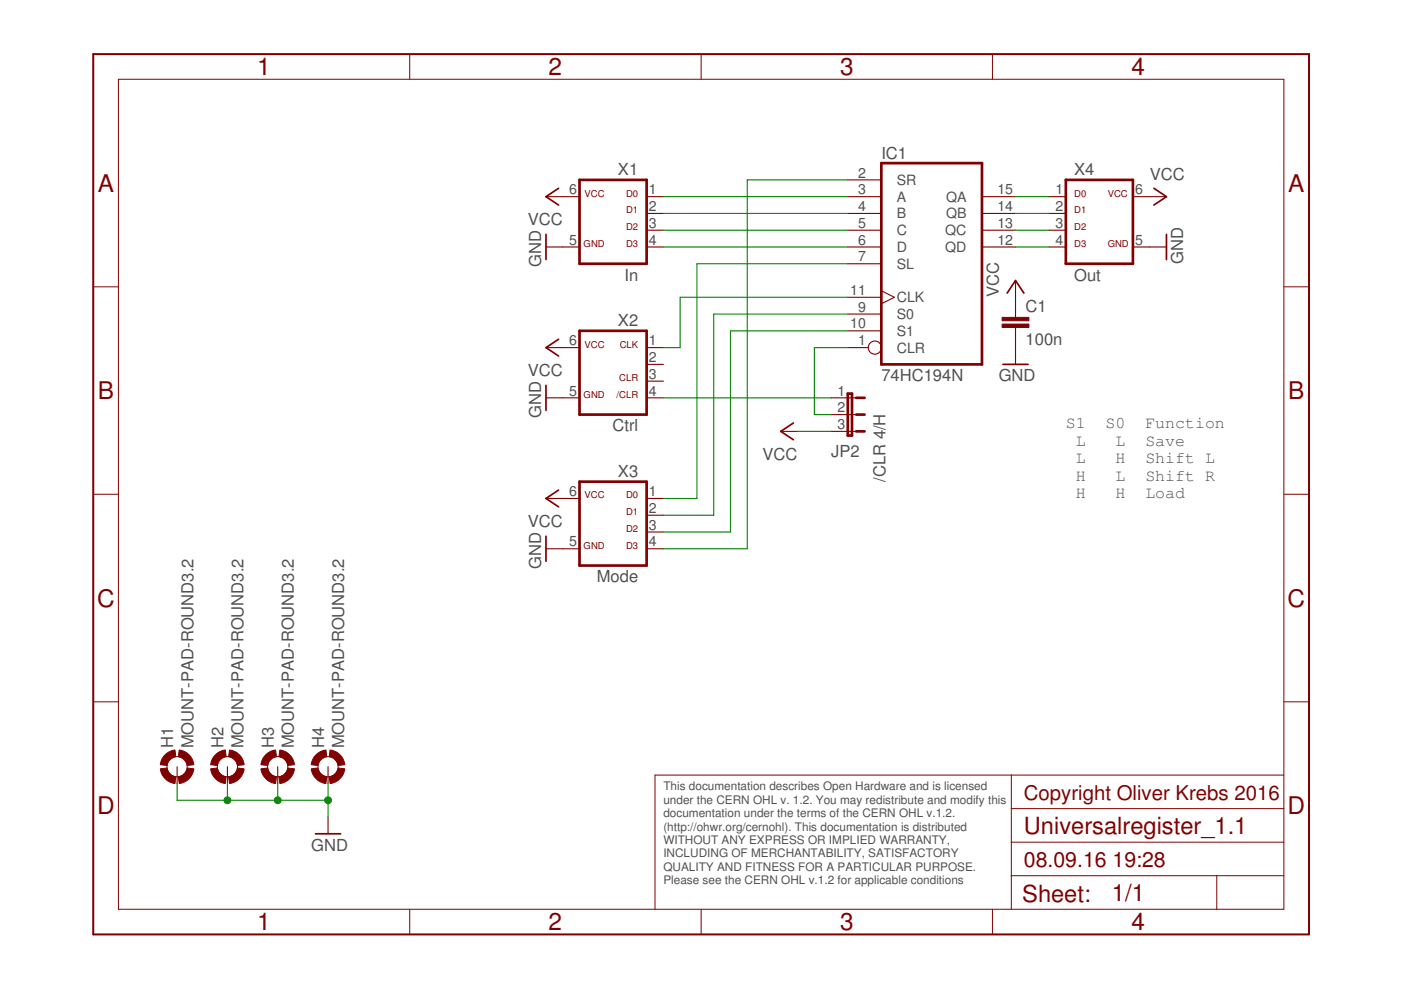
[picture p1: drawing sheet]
<?xml version="1.0" encoding="utf-8"?>
<!DOCTYPE eagle SYSTEM "eagle.dtd">
<eagle version="7.6.0">
<drawing>
<settings>
<setting alwaysvectorfont="no"/>
<setting verticaltext="up"/>
</settings>
<grid distance="0.1" unitdist="inch" unit="inch" style="lines" multiple="1" display="no" altdistance="0.01" altunitdist="inch" altunit="inch"/>
<schematic xreflabel="%F%N/%S.%C%R" xrefpart="/%S.%C%R">
<libraries>
<library name="supply1">
<symbols>
<symbol name="GND">
<wire x1="-1.905" y1="0" x2="1.905" y2="0" width="0.254" layer="94"/>
<text x="-2.54" y="-2.54" size="1.778" layer="96">&gt;VALUE</text>
<pin name="GND" x="0" y="2.54" visible="off" length="short" direction="sup" rot="R270"/>
</symbol>
<symbol name="VCC">
<wire x1="1.27" y1="-1.905" x2="0" y2="0" width="0.254" layer="94"/>
<wire x1="0" y1="0" x2="-1.27" y2="-1.905" width="0.254" layer="94"/>
<text x="-2.54" y="-2.54" size="1.778" layer="96" rot="R90">&gt;VALUE</text>
<pin name="VCC" x="0" y="-2.54" visible="off" length="short" direction="sup" rot="R90"/>
</symbol>
</symbols>
<devicesets>
<deviceset name="GND" prefix="GND">
<gates>
<gate name="1" symbol="GND" x="0" y="0"/>
</gates>
<devices>
<device name="">
<technologies>
<technology name=""/>
</technologies>
</device>
</devices>
</deviceset>
<deviceset name="VCC" prefix="P+">
<gates>
<gate name="VCC" symbol="VCC" x="0" y="0"/>
</gates>
<devices>
<device name="">
<technologies>
<technology name=""/>
</technologies>
</device>
</devices>
</deviceset>
</devicesets>
</library>
<library name="74xx-eu">
<symbols>
<symbol name="74194">
<wire x1="-7.62" y1="-15.24" x2="7.62" y2="-15.24" width="0.4064" layer="94"/>
<wire x1="7.62" y1="-15.24" x2="7.62" y2="15.24" width="0.4064" layer="94"/>
<wire x1="7.62" y1="15.24" x2="-7.62" y2="15.24" width="0.4064" layer="94"/>
<wire x1="-7.62" y1="15.24" x2="-7.62" y2="-15.24" width="0.4064" layer="94"/>
<text x="-7.62" y="15.875" size="1.778" layer="95">&gt;NAME</text>
<text x="-7.62" y="-17.78" size="1.778" layer="96">&gt;VALUE</text>
<pin name="CLR" x="-12.7" y="-12.7" length="middle" direction="in" function="dot"/>
<pin name="SR" x="-12.7" y="12.7" length="middle" direction="in"/>
<pin name="A" x="-12.7" y="10.16" length="middle" direction="in"/>
<pin name="B" x="-12.7" y="7.62" length="middle" direction="in"/>
<pin name="C" x="-12.7" y="5.08" length="middle" direction="in"/>
<pin name="D" x="-12.7" y="2.54" length="middle" direction="in"/>
<pin name="SL" x="-12.7" y="0" length="middle" direction="in"/>
<pin name="S0" x="-12.7" y="-7.62" length="middle" direction="in"/>
<pin name="S1" x="-12.7" y="-10.16" length="middle" direction="in"/>
<pin name="CLK" x="-12.7" y="-5.08" length="middle" direction="in" function="clk"/>
<pin name="QD" x="12.7" y="2.54" length="middle" direction="out" rot="R180"/>
<pin name="QC" x="12.7" y="5.08" length="middle" direction="out" rot="R180"/>
<pin name="QB" x="12.7" y="7.62" length="middle" direction="out" rot="R180"/>
<pin name="QA" x="12.7" y="10.16" length="middle" direction="out" rot="R180"/>
</symbol>
<symbol name="PWRN">
<text x="-0.635" y="-0.635" size="1.778" layer="95">&gt;NAME</text>
<text x="1.905" y="-5.842" size="1.27" layer="95" rot="R90">GND</text>
<text x="1.905" y="2.54" size="1.27" layer="95" rot="R90">VCC</text>
<pin name="GND" x="0" y="-7.62" visible="pad" length="middle" direction="pwr" rot="R90"/>
<pin name="VCC" x="0" y="7.62" visible="pad" length="middle" direction="pwr" rot="R270"/>
</symbol>
</symbols>
<devicesets>
<deviceset name="74*194" prefix="IC">
<gates>
<gate name="A" symbol="74194" x="20.32" y="0"/>
<gate name="P" symbol="PWRN" x="-5.08" y="0" addlevel="request"/>
</gates>
<devices>
<device name="N" package="DIL16">
<connects>
<connect gate="A" pin="A" pad="3"/>
<connect gate="A" pin="B" pad="4"/>
<connect gate="A" pin="C" pad="5"/>
<connect gate="A" pin="CLK" pad="11"/>
<connect gate="A" pin="CLR" pad="1"/>
<connect gate="A" pin="D" pad="6"/>
<connect gate="A" pin="QA" pad="15"/>
<connect gate="A" pin="QB" pad="14"/>
<connect gate="A" pin="QC" pad="13"/>
<connect gate="A" pin="QD" pad="12"/>
<connect gate="A" pin="S0" pad="9"/>
<connect gate="A" pin="S1" pad="10"/>
<connect gate="A" pin="SL" pad="7"/>
<connect gate="A" pin="SR" pad="2"/>
<connect gate="P" pin="GND" pad="8"/>
<connect gate="P" pin="VCC" pad="16"/>
</connects>
<technologies>
<technology name="AC"/>
<technology name="ACT"/>
<technology name="HC"/>
<technology name="HCT"/>
<technology name="LS"/>
<technology name="S"/>
</technologies>
</device>
<device name="D" package="SO16">
<connects>
<connect gate="A" pin="A" pad="3"/>
<connect gate="A" pin="B" pad="4"/>
<connect gate="A" pin="C" pad="5"/>
<connect gate="A" pin="CLK" pad="11"/>
<connect gate="A" pin="CLR" pad="1"/>
<connect gate="A" pin="D" pad="6"/>
<connect gate="A" pin="QA" pad="15"/>
<connect gate="A" pin="QB" pad="14"/>
<connect gate="A" pin="QC" pad="13"/>
<connect gate="A" pin="QD" pad="12"/>
<connect gate="A" pin="S0" pad="9"/>
<connect gate="A" pin="S1" pad="10"/>
<connect gate="A" pin="SL" pad="7"/>
<connect gate="A" pin="SR" pad="2"/>
<connect gate="P" pin="GND" pad="8"/>
<connect gate="P" pin="VCC" pad="16"/>
</connects>
<technologies>
<technology name="AC"/>
<technology name="ACT"/>
<technology name="HC"/>
<technology name="HCT"/>
<technology name="LS"/>
<technology name="S"/>
</technologies>
</device>
<device name="FK" package="LCC20">
<connects>
<connect gate="A" pin="A" pad="4"/>
<connect gate="A" pin="B" pad="5"/>
<connect gate="A" pin="C" pad="7"/>
<connect gate="A" pin="CLK" pad="14"/>
<connect gate="A" pin="CLR" pad="2"/>
<connect gate="A" pin="D" pad="8"/>
<connect gate="A" pin="QA" pad="19"/>
<connect gate="A" pin="QB" pad="18"/>
<connect gate="A" pin="QC" pad="17"/>
<connect gate="A" pin="QD" pad="15"/>
<connect gate="A" pin="S0" pad="12"/>
<connect gate="A" pin="S1" pad="13"/>
<connect gate="A" pin="SL" pad="9"/>
<connect gate="A" pin="SR" pad="3"/>
<connect gate="P" pin="GND" pad="10"/>
<connect gate="P" pin="VCC" pad="20"/>
</connects>
<technologies>
<technology name="AC"/>
<technology name="ACT"/>
<technology name="HC"/>
<technology name="HCT"/>
<technology name="LS"/>
<technology name="S"/>
</technologies>
</device>
</devices>
</deviceset>
</devicesets>
</library>
<library name="frames">
<symbols>
<symbol name="A5L-LOC">
<wire x1="85.09" y1="3.81" x2="85.09" y2="24.13" width="0.1016" layer="94"/>
<wire x1="85.09" y1="24.13" x2="139.065" y2="24.13" width="0.1016" layer="94"/>
<wire x1="139.065" y1="24.13" x2="180.34" y2="24.13" width="0.1016" layer="94"/>
<wire x1="170.18" y1="3.81" x2="170.18" y2="8.89" width="0.1016" layer="94"/>
<wire x1="170.18" y1="8.89" x2="180.34" y2="8.89" width="0.1016" layer="94"/>
<wire x1="170.18" y1="8.89" x2="139.065" y2="8.89" width="0.1016" layer="94"/>
<wire x1="139.065" y1="8.89" x2="139.065" y2="3.81" width="0.1016" layer="94"/>
<wire x1="139.065" y1="8.89" x2="139.065" y2="13.97" width="0.1016" layer="94"/>
<wire x1="139.065" y1="13.97" x2="180.34" y2="13.97" width="0.1016" layer="94"/>
<wire x1="139.065" y1="13.97" x2="139.065" y2="19.05" width="0.1016" layer="94"/>
<wire x1="139.065" y1="19.05" x2="180.34" y2="19.05" width="0.1016" layer="94"/>
<wire x1="139.065" y1="19.05" x2="139.065" y2="24.13" width="0.1016" layer="94"/>
<text x="140.97" y="15.24" size="2.54" layer="94">&gt;DRAWING_NAME</text>
<text x="140.97" y="10.16" size="2.286" layer="94">&gt;LAST_DATE_TIME</text>
<text x="154.305" y="5.08" size="2.54" layer="94">&gt;SHEET</text>
<text x="140.716" y="4.953" size="2.54" layer="94">Sheet:</text>
<frame x1="0" y1="0" x2="184.15" y2="133.35" columns="4" rows="4" layer="94"/>
</symbol>
</symbols>
<devicesets>
<deviceset name="DINA5_L" prefix="FRAME" uservalue="yes">
<gates>
<gate name="G$1" symbol="A5L-LOC" x="0" y="0"/>
</gates>
<devices>
<device name="">
<technologies>
<technology name=""/>
</technologies>
</device>
</devices>
</deviceset>
</devicesets>
</library>
<library name="01-my-con">
<symbols>
<symbol name="06DP">
<wire x1="5.08" y1="-7.62" x2="-5.08" y2="-7.62" width="0.4064" layer="94"/>
<wire x1="-5.08" y1="5.08" x2="-5.08" y2="-7.62" width="0.4064" layer="94"/>
<wire x1="5.08" y1="-7.62" x2="5.08" y2="5.08" width="0.4064" layer="94"/>
<wire x1="-5.08" y1="5.08" x2="5.08" y2="5.08" width="0.4064" layer="94"/>
<text x="-3.81" y="-10.16" size="1.778" layer="96">&gt;VALUE</text>
<text x="-3.81" y="5.842" size="1.778" layer="95">&gt;NAME</text>
<pin name="1" x="-7.62" y="2.54" visible="pad" length="short" direction="pas" swaplevel="1"/>
<pin name="2" x="-7.62" y="0" visible="pad" length="short" direction="pas" swaplevel="1"/>
<pin name="3" x="-7.62" y="-2.54" visible="pad" length="short" direction="pas" swaplevel="1"/>
<pin name="4" x="-7.62" y="-5.08" visible="pad" length="short" direction="pas" swaplevel="1"/>
<pin name="5" x="7.62" y="-5.08" visible="pad" length="short" direction="pas" swaplevel="1" rot="R180"/>
<pin name="6" x="7.62" y="2.54" visible="pad" length="short" direction="pas" swaplevel="1" rot="R180"/>
<text x="1.27" y="2.54" size="1.016" layer="94">VCC</text>
<text x="1.27" y="-5.08" size="1.016" layer="94">GND</text>
<text x="-3.81" y="2.54" size="1.016" layer="94">D0</text>
<text x="-3.81" y="-2.54" size="1.016" layer="94">D2</text>
<text x="-3.81" y="-5.08" size="1.016" layer="94">D3</text>
<text x="-3.81" y="0" size="1.016" layer="94">D1</text>
</symbol>
<symbol name="06CP">
<wire x1="5.08" y1="-7.62" x2="-5.08" y2="-7.62" width="0.4064" layer="94"/>
<wire x1="-5.08" y1="5.08" x2="-5.08" y2="-7.62" width="0.4064" layer="94"/>
<wire x1="5.08" y1="-7.62" x2="5.08" y2="5.08" width="0.4064" layer="94"/>
<wire x1="-5.08" y1="5.08" x2="5.08" y2="5.08" width="0.4064" layer="94"/>
<text x="-3.81" y="-10.16" size="1.778" layer="96">&gt;VALUE</text>
<text x="-3.81" y="5.842" size="1.778" layer="95">&gt;NAME</text>
<pin name="1" x="-7.62" y="2.54" visible="pad" length="short" direction="pas" swaplevel="1"/>
<pin name="2" x="-7.62" y="0" visible="pad" length="short" direction="pas" swaplevel="1"/>
<pin name="3" x="-7.62" y="-2.54" visible="pad" length="short" direction="pas" swaplevel="1"/>
<pin name="4" x="-7.62" y="-5.08" visible="pad" length="short" direction="pas" swaplevel="1"/>
<pin name="5" x="7.62" y="-5.08" visible="pad" length="short" direction="pas" swaplevel="1" rot="R180"/>
<pin name="6" x="7.62" y="2.54" visible="pad" length="short" direction="pas" swaplevel="1" rot="R180"/>
<text x="1.27" y="2.54" size="1.016" layer="94">VCC</text>
<text x="1.27" y="-5.08" size="1.016" layer="94">GND</text>
<text x="-3.81" y="2.54" size="1.016" layer="94">CLK</text>
<text x="-3.81" y="0" size="1.016" layer="94"></text>
<text x="-3.81" y="-2.54" size="1.016" layer="94">CLR</text>
<text x="-3.81" y="-5.08" size="1.016" layer="94">/CLR</text>
</symbol>
</symbols>
<devicesets>
<deviceset name="ML6D" prefix="SV" uservalue="yes">
<gates>
<gate name="G$1" symbol="06DP" x="0" y="0"/>
</gates>
<devices>
<device name="" package="ML-6">
<connects>
<connect gate="G$1" pin="1" pad="1"/>
<connect gate="G$1" pin="2" pad="2"/>
<connect gate="G$1" pin="3" pad="3"/>
<connect gate="G$1" pin="4" pad="4"/>
<connect gate="G$1" pin="5" pad="5"/>
<connect gate="G$1" pin="6" pad="6"/>
</connects>
<technologies>
<technology name=""/>
</technologies>
</device>
</devices>
</deviceset>
<deviceset name="ML6C" prefix="SV" uservalue="yes">
<gates>
<gate name="G$1" symbol="06CP" x="0" y="0"/>
</gates>
<devices>
<device name="" package="ML-6">
<connects>
<connect gate="G$1" pin="1" pad="1"/>
<connect gate="G$1" pin="2" pad="2"/>
<connect gate="G$1" pin="3" pad="3"/>
<connect gate="G$1" pin="4" pad="4"/>
<connect gate="G$1" pin="5" pad="5"/>
<connect gate="G$1" pin="6" pad="6"/>
</connects>
<technologies>
<technology name=""/>
</technologies>
</device>
</devices>
</deviceset>
</devicesets>
</library>
<library name="holes">
<symbols>
<symbol name="MOUNT-PAD">
<wire x1="0.254" y1="2.032" x2="2.032" y2="0.254" width="1.016" layer="94" curve="-75.749967" cap="flat"/>
<wire x1="-2.032" y1="0.254" x2="-0.254" y2="2.032" width="1.016" layer="94" curve="-75.749967" cap="flat"/>
<wire x1="-2.032" y1="-0.254" x2="-0.254" y2="-2.032" width="1.016" layer="94" curve="75.749967" cap="flat"/>
<wire x1="0.254" y1="-2.032" x2="2.032" y2="-0.254" width="1.016" layer="94" curve="75.749967" cap="flat"/>
<circle x="0" y="0" radius="1.524" width="0.0508" layer="94"/>
<text x="2.794" y="0.5842" size="1.778" layer="95">&gt;NAME</text>
<text x="2.794" y="-2.4638" size="1.778" layer="96">&gt;VALUE</text>
<pin name="MOUNT" x="-2.54" y="0" visible="off" length="short" direction="pas"/>
</symbol>
</symbols>
<devicesets>
<deviceset name="MOUNT-PAD-ROUND" prefix="H">
<gates>
<gate name="G$1" symbol="MOUNT-PAD" x="0" y="0"/>
</gates>
<devices>
<device name="2.8" package="2,8-PAD">
<connects>
<connect gate="G$1" pin="MOUNT" pad="B2,8"/>
</connects>
<technologies>
<technology name=""/>
</technologies>
</device>
<device name="3.0" package="3,0-PAD">
<connects>
<connect gate="G$1" pin="MOUNT" pad="B3,0"/>
</connects>
<technologies>
<technology name=""/>
</technologies>
</device>
<device name="3.2" package="3,2-PAD">
<connects>
<connect gate="G$1" pin="MOUNT" pad="B3,2"/>
</connects>
<technologies>
<technology name=""/>
</technologies>
</device>
<device name="3.3" package="3,3-PAD">
<connects>
<connect gate="G$1" pin="MOUNT" pad="B3,3"/>
</connects>
<technologies>
<technology name=""/>
</technologies>
</device>
<device name="3.6" package="3,6-PAD">
<connects>
<connect gate="G$1" pin="MOUNT" pad="B3,6"/>
</connects>
<technologies>
<technology name=""/>
</technologies>
</device>
<device name="4.1" package="4,1-PAD">
<connects>
<connect gate="G$1" pin="MOUNT" pad="B4,1"/>
</connects>
<technologies>
<technology name=""/>
</technologies>
</device>
<device name="4.3" package="4,3-PAD">
<connects>
<connect gate="G$1" pin="MOUNT" pad="B4,3"/>
</connects>
<technologies>
<technology name=""/>
</technologies>
</device>
<device name="4.5" package="4,5-PAD">
<connects>
<connect gate="G$1" pin="MOUNT" pad="B4,5"/>
</connects>
<technologies>
<technology name=""/>
</technologies>
</device>
<device name="5.0" package="5,0-PAD">
<connects>
<connect gate="G$1" pin="MOUNT" pad="B5"/>
</connects>
<technologies>
<technology name=""/>
</technologies>
</device>
<device name="5.5" package="5,5-PAD">
<connects>
<connect gate="G$1" pin="MOUNT" pad="B5,5"/>
</connects>
<technologies>
<technology name=""/>
</technologies>
</device>
</devices>
</deviceset>
</devicesets>
</library>
<library name="jumper">
<symbols>
<symbol name="JP3E">
<wire x1="2.54" y1="0" x2="2.54" y2="1.27" width="0.1524" layer="94"/>
<wire x1="0" y1="0" x2="0" y2="1.27" width="0.1524" layer="94"/>
<wire x1="-2.54" y1="0" x2="-2.54" y2="1.27" width="0.1524" layer="94"/>
<wire x1="2.54" y1="2.54" x2="2.54" y2="1.27" width="0.4064" layer="94"/>
<wire x1="0" y1="2.54" x2="0" y2="1.27" width="0.4064" layer="94"/>
<wire x1="-2.54" y1="2.54" x2="-2.54" y2="1.27" width="0.4064" layer="94"/>
<wire x1="-3.175" y1="0" x2="3.175" y2="0" width="0.4064" layer="94"/>
<wire x1="3.175" y1="0" x2="3.175" y2="0.635" width="0.4064" layer="94"/>
<wire x1="3.175" y1="0.635" x2="-3.175" y2="0.635" width="0.4064" layer="94"/>
<wire x1="-3.175" y1="0.635" x2="-3.175" y2="0" width="0.4064" layer="94"/>
<text x="-3.81" y="0" size="1.778" layer="95" rot="R90">&gt;NAME</text>
<text x="5.715" y="0" size="1.778" layer="96" rot="R90">&gt;VALUE</text>
<pin name="1" x="-2.54" y="-2.54" visible="pad" length="short" direction="pas" rot="R90"/>
<pin name="2" x="0" y="-2.54" visible="pad" length="short" direction="pas" rot="R90"/>
<pin name="3" x="2.54" y="-2.54" visible="pad" length="short" direction="pas" rot="R90"/>
</symbol>
</symbols>
<devicesets>
<deviceset name="JP2E" prefix="JP" uservalue="yes">
<gates>
<gate name="1" symbol="JP3E" x="0" y="0"/>
</gates>
<devices>
<device name="" package="JP2">
<connects>
<connect gate="1" pin="1" pad="1"/>
<connect gate="1" pin="2" pad="2"/>
<connect gate="1" pin="3" pad="3"/>
</connects>
<technologies>
<technology name=""/>
</technologies>
</device>
</devices>
</deviceset>
</devicesets>
</library>
<library name="01-my_rcl">
<symbols>
<symbol name="C-EU">
<wire x1="0" y1="0" x2="0" y2="-0.508" width="0.1524" layer="94"/>
<wire x1="0" y1="-2.54" x2="0" y2="-2.032" width="0.1524" layer="94"/>
<text x="1.524" y="0.381" size="1.778" layer="95">&gt;NAME</text>
<text x="1.524" y="-4.699" size="1.778" layer="96">&gt;VALUE</text>
<rectangle x1="-2.032" y1="-2.032" x2="2.032" y2="-1.524" layer="94"/>
<rectangle x1="-2.032" y1="-1.016" x2="2.032" y2="-0.508" layer="94"/>
<pin name="1" x="0" y="2.54" visible="off" length="short" direction="pas" swaplevel="1" rot="R270"/>
<pin name="2" x="0" y="-5.08" visible="off" length="short" direction="pas" swaplevel="1" rot="R90"/>
</symbol>
</symbols>
<devicesets>
<deviceset name="C-EU" prefix="C" uservalue="yes">
<gates>
<gate name="G$1" symbol="C-EU" x="0" y="0"/>
</gates>
<devices>
<device name="C0402" package="C0402">
<connects>
<connect gate="G$1" pin="1" pad="1"/>
<connect gate="G$1" pin="2" pad="2"/>
</connects>
<technologies>
<technology name=""/>
</technologies>
</device>
<device name="C0504" package="C0504">
<connects>
<connect gate="G$1" pin="1" pad="1"/>
<connect gate="G$1" pin="2" pad="2"/>
</connects>
<technologies>
<technology name=""/>
</technologies>
</device>
<device name="C0603" package="C0603">
<connects>
<connect gate="G$1" pin="1" pad="1"/>
<connect gate="G$1" pin="2" pad="2"/>
</connects>
<technologies>
<technology name=""/>
</technologies>
</device>
<device name="C0805" package="C0805">
<connects>
<connect gate="G$1" pin="1" pad="1"/>
<connect gate="G$1" pin="2" pad="2"/>
</connects>
<technologies>
<technology name=""/>
</technologies>
</device>
<device name="C1005" package="C1005">
<connects>
<connect gate="G$1" pin="1" pad="1"/>
<connect gate="G$1" pin="2" pad="2"/>
</connects>
<technologies>
<technology name=""/>
</technologies>
</device>
<device name="C1206" package="C1206">
<connects>
<connect gate="G$1" pin="1" pad="1"/>
<connect gate="G$1" pin="2" pad="2"/>
</connects>
<technologies>
<technology name=""/>
</technologies>
</device>
<device name="C1210" package="C1210">
<connects>
<connect gate="G$1" pin="1" pad="1"/>
<connect gate="G$1" pin="2" pad="2"/>
</connects>
<technologies>
<technology name=""/>
</technologies>
</device>
<device name="C1310" package="C1310">
<connects>
<connect gate="G$1" pin="1" pad="1"/>
<connect gate="G$1" pin="2" pad="2"/>
</connects>
<technologies>
<technology name=""/>
</technologies>
</device>
<device name="C1608" package="C1608">
<connects>
<connect gate="G$1" pin="1" pad="1"/>
<connect gate="G$1" pin="2" pad="2"/>
</connects>
<technologies>
<technology name=""/>
</technologies>
</device>
<device name="C1812" package="C1812">
<connects>
<connect gate="G$1" pin="1" pad="1"/>
<connect gate="G$1" pin="2" pad="2"/>
</connects>
<technologies>
<technology name=""/>
</technologies>
</device>
<device name="C1825" package="C1825">
<connects>
<connect gate="G$1" pin="1" pad="1"/>
<connect gate="G$1" pin="2" pad="2"/>
</connects>
<technologies>
<technology name=""/>
</technologies>
</device>
<device name="C2012" package="C2012">
<connects>
<connect gate="G$1" pin="1" pad="1"/>
<connect gate="G$1" pin="2" pad="2"/>
</connects>
<technologies>
<technology name=""/>
</technologies>
</device>
<device name="C3216" package="C3216">
<connects>
<connect gate="G$1" pin="1" pad="1"/>
<connect gate="G$1" pin="2" pad="2"/>
</connects>
<technologies>
<technology name=""/>
</technologies>
</device>
<device name="C3225" package="C3225">
<connects>
<connect gate="G$1" pin="1" pad="1"/>
<connect gate="G$1" pin="2" pad="2"/>
</connects>
<technologies>
<technology name=""/>
</technologies>
</device>
<device name="C4532" package="C4532">
<connects>
<connect gate="G$1" pin="1" pad="1"/>
<connect gate="G$1" pin="2" pad="2"/>
</connects>
<technologies>
<technology name=""/>
</technologies>
</device>
<device name="C4564" package="C4564">
<connects>
<connect gate="G$1" pin="1" pad="1"/>
<connect gate="G$1" pin="2" pad="2"/>
</connects>
<technologies>
<technology name=""/>
</technologies>
</device>
<device name="025-024X044" package="C025-024X044">
<connects>
<connect gate="G$1" pin="1" pad="1"/>
<connect gate="G$1" pin="2" pad="2"/>
</connects>
<technologies>
<technology name=""/>
</technologies>
</device>
<device name="025-025X050" package="C025-025X050">
<connects>
<connect gate="G$1" pin="1" pad="1"/>
<connect gate="G$1" pin="2" pad="2"/>
</connects>
<technologies>
<technology name=""/>
</technologies>
</device>
<device name="025-030X050" package="C025-030X050">
<connects>
<connect gate="G$1" pin="1" pad="1"/>
<connect gate="G$1" pin="2" pad="2"/>
</connects>
<technologies>
<technology name=""/>
</technologies>
</device>
<device name="025-040X050" package="C025-040X050">
<connects>
<connect gate="G$1" pin="1" pad="1"/>
<connect gate="G$1" pin="2" pad="2"/>
</connects>
<technologies>
<technology name=""/>
</technologies>
</device>
<device name="025-050X050" package="C025-050X050">
<connects>
<connect gate="G$1" pin="1" pad="1"/>
<connect gate="G$1" pin="2" pad="2"/>
</connects>
<technologies>
<technology name=""/>
</technologies>
</device>
<device name="025-060X050" package="C025-060X050">
<connects>
<connect gate="G$1" pin="1" pad="1"/>
<connect gate="G$1" pin="2" pad="2"/>
</connects>
<technologies>
<technology name=""/>
</technologies>
</device>
<device name="C025_050-024X070" package="C025_050-024X070">
<connects>
<connect gate="G$1" pin="1" pad="1"/>
<connect gate="G$1" pin="2" pad="2"/>
</connects>
<technologies>
<technology name=""/>
</technologies>
</device>
<device name="025_050-025X075" package="C025_050-025X075">
<connects>
<connect gate="G$1" pin="1" pad="1"/>
<connect gate="G$1" pin="2" pad="2"/>
</connects>
<technologies>
<technology name=""/>
</technologies>
</device>
<device name="025_050-035X075" package="C025_050-035X075">
<connects>
<connect gate="G$1" pin="1" pad="1"/>
<connect gate="G$1" pin="2" pad="2"/>
</connects>
<technologies>
<technology name=""/>
</technologies>
</device>
<device name="025_050-045X075" package="C025_050-045X075">
<connects>
<connect gate="G$1" pin="1" pad="1"/>
<connect gate="G$1" pin="2" pad="2"/>
</connects>
<technologies>
<technology name=""/>
</technologies>
</device>
<device name="025_050-055X075" package="C025_050-055X075">
<connects>
<connect gate="G$1" pin="1" pad="1"/>
<connect gate="G$1" pin="2" pad="2"/>
</connects>
<technologies>
<technology name=""/>
</technologies>
</device>
<device name="050-024X044" package="C050-024X044">
<connects>
<connect gate="G$1" pin="1" pad="1"/>
<connect gate="G$1" pin="2" pad="2"/>
</connects>
<technologies>
<technology name=""/>
</technologies>
</device>
<device name="050-025X075" package="C050-025X075">
<connects>
<connect gate="G$1" pin="1" pad="1"/>
<connect gate="G$1" pin="2" pad="2"/>
</connects>
<technologies>
<technology name=""/>
</technologies>
</device>
<device name="050-045X075" package="C050-045X075">
<connects>
<connect gate="G$1" pin="1" pad="1"/>
<connect gate="G$1" pin="2" pad="2"/>
</connects>
<technologies>
<technology name=""/>
</technologies>
</device>
<device name="050-030X075" package="C050-030X075">
<connects>
<connect gate="G$1" pin="1" pad="1"/>
<connect gate="G$1" pin="2" pad="2"/>
</connects>
<technologies>
<technology name=""/>
</technologies>
</device>
<device name="050-050X075" package="C050-050X075">
<connects>
<connect gate="G$1" pin="1" pad="1"/>
<connect gate="G$1" pin="2" pad="2"/>
</connects>
<technologies>
<technology name=""/>
</technologies>
</device>
<device name="050-055X075" package="C050-055X075">
<connects>
<connect gate="G$1" pin="1" pad="1"/>
<connect gate="G$1" pin="2" pad="2"/>
</connects>
<technologies>
<technology name=""/>
</technologies>
</device>
<device name="050-075X075" package="C050-075X075">
<connects>
<connect gate="G$1" pin="1" pad="1"/>
<connect gate="G$1" pin="2" pad="2"/>
</connects>
<technologies>
<technology name=""/>
</technologies>
</device>
<device name="050H075X075" package="C050H075X075">
<connects>
<connect gate="G$1" pin="1" pad="1"/>
<connect gate="G$1" pin="2" pad="2"/>
</connects>
<technologies>
<technology name=""/>
</technologies>
</device>
<device name="075-032X103" package="C075-032X103">
<connects>
<connect gate="G$1" pin="1" pad="1"/>
<connect gate="G$1" pin="2" pad="2"/>
</connects>
<technologies>
<technology name=""/>
</technologies>
</device>
<device name="075-042X103" package="C075-042X103">
<connects>
<connect gate="G$1" pin="1" pad="1"/>
<connect gate="G$1" pin="2" pad="2"/>
</connects>
<technologies>
<technology name=""/>
</technologies>
</device>
<device name="075-052X106" package="C075-052X106">
<connects>
<connect gate="G$1" pin="1" pad="1"/>
<connect gate="G$1" pin="2" pad="2"/>
</connects>
<technologies>
<technology name=""/>
</technologies>
</device>
<device name="102-043X133" package="C102-043X133">
<connects>
<connect gate="G$1" pin="1" pad="1"/>
<connect gate="G$1" pin="2" pad="2"/>
</connects>
<technologies>
<technology name=""/>
</technologies>
</device>
<device name="102-054X133" package="C102-054X133">
<connects>
<connect gate="G$1" pin="1" pad="1"/>
<connect gate="G$1" pin="2" pad="2"/>
</connects>
<technologies>
<technology name=""/>
</technologies>
</device>
<device name="102-064X133" package="C102-064X133">
<connects>
<connect gate="G$1" pin="1" pad="1"/>
<connect gate="G$1" pin="2" pad="2"/>
</connects>
<technologies>
<technology name=""/>
</technologies>
</device>
<device name="102_152-062X184" package="C102_152-062X184">
<connects>
<connect gate="G$1" pin="1" pad="1"/>
<connect gate="G$1" pin="2" pad="2"/>
</connects>
<technologies>
<technology name=""/>
</technologies>
</device>
<device name="150-054X183" package="C150-054X183">
<connects>
<connect gate="G$1" pin="1" pad="1"/>
<connect gate="G$1" pin="2" pad="2"/>
</connects>
<technologies>
<technology name=""/>
</technologies>
</device>
<device name="150-064X183" package="C150-064X183">
<connects>
<connect gate="G$1" pin="1" pad="1"/>
<connect gate="G$1" pin="2" pad="2"/>
</connects>
<technologies>
<technology name=""/>
</technologies>
</device>
<device name="150-072X183" package="C150-072X183">
<connects>
<connect gate="G$1" pin="1" pad="1"/>
<connect gate="G$1" pin="2" pad="2"/>
</connects>
<technologies>
<technology name=""/>
</technologies>
</device>
<device name="150-084X183" package="C150-084X183">
<connects>
<connect gate="G$1" pin="1" pad="1"/>
<connect gate="G$1" pin="2" pad="2"/>
</connects>
<technologies>
<technology name=""/>
</technologies>
</device>
<device name="150-091X182" package="C150-091X182">
<connects>
<connect gate="G$1" pin="1" pad="1"/>
<connect gate="G$1" pin="2" pad="2"/>
</connects>
<technologies>
<technology name=""/>
</technologies>
</device>
<device name="225-062X268" package="C225-062X268">
<connects>
<connect gate="G$1" pin="1" pad="1"/>
<connect gate="G$1" pin="2" pad="2"/>
</connects>
<technologies>
<technology name=""/>
</technologies>
</device>
<device name="225-074X268" package="C225-074X268">
<connects>
<connect gate="G$1" pin="1" pad="1"/>
<connect gate="G$1" pin="2" pad="2"/>
</connects>
<technologies>
<technology name=""/>
</technologies>
</device>
<device name="225-087X268" package="C225-087X268">
<connects>
<connect gate="G$1" pin="1" pad="1"/>
<connect gate="G$1" pin="2" pad="2"/>
</connects>
<technologies>
<technology name=""/>
</technologies>
</device>
<device name="225-108X268" package="C225-108X268">
<connects>
<connect gate="G$1" pin="1" pad="1"/>
<connect gate="G$1" pin="2" pad="2"/>
</connects>
<technologies>
<technology name=""/>
</technologies>
</device>
<device name="225-113X268" package="C225-113X268">
<connects>
<connect gate="G$1" pin="1" pad="1"/>
<connect gate="G$1" pin="2" pad="2"/>
</connects>
<technologies>
<technology name=""/>
</technologies>
</device>
<device name="275-093X316" package="C275-093X316">
<connects>
<connect gate="G$1" pin="1" pad="1"/>
<connect gate="G$1" pin="2" pad="2"/>
</connects>
<technologies>
<technology name=""/>
</technologies>
</device>
<device name="275-113X316" package="C275-113X316">
<connects>
<connect gate="G$1" pin="1" pad="1"/>
<connect gate="G$1" pin="2" pad="2"/>
</connects>
<technologies>
<technology name=""/>
</technologies>
</device>
<device name="275-134X316" package="C275-134X316">
<connects>
<connect gate="G$1" pin="1" pad="1"/>
<connect gate="G$1" pin="2" pad="2"/>
</connects>
<technologies>
<technology name=""/>
</technologies>
</device>
<device name="275-205X316" package="C275-205X316">
<connects>
<connect gate="G$1" pin="1" pad="1"/>
<connect gate="G$1" pin="2" pad="2"/>
</connects>
<technologies>
<technology name=""/>
</technologies>
</device>
<device name="325-137X374" package="C325-137X374">
<connects>
<connect gate="G$1" pin="1" pad="1"/>
<connect gate="G$1" pin="2" pad="2"/>
</connects>
<technologies>
<technology name=""/>
</technologies>
</device>
<device name="325-162X374" package="C325-162X374">
<connects>
<connect gate="G$1" pin="1" pad="1"/>
<connect gate="G$1" pin="2" pad="2"/>
</connects>
<technologies>
<technology name=""/>
</technologies>
</device>
<device name="325-182X374" package="C325-182X374">
<connects>
<connect gate="G$1" pin="1" pad="1"/>
<connect gate="G$1" pin="2" pad="2"/>
</connects>
<technologies>
<technology name=""/>
</technologies>
</device>
<device name="375-192X418" package="C375-192X418">
<connects>
<connect gate="G$1" pin="1" pad="1"/>
<connect gate="G$1" pin="2" pad="2"/>
</connects>
<technologies>
<technology name=""/>
</technologies>
</device>
<device name="375-203X418" package="C375-203X418">
<connects>
<connect gate="G$1" pin="1" pad="1"/>
<connect gate="G$1" pin="2" pad="2"/>
</connects>
<technologies>
<technology name=""/>
</technologies>
</device>
<device name="050-035X075" package="C050-035X075">
<connects>
<connect gate="G$1" pin="1" pad="1"/>
<connect gate="G$1" pin="2" pad="2"/>
</connects>
<technologies>
<technology name=""/>
</technologies>
</device>
<device name="375-155X418" package="C375-155X418">
<connects>
<connect gate="G$1" pin="1" pad="1"/>
<connect gate="G$1" pin="2" pad="2"/>
</connects>
<technologies>
<technology name=""/>
</technologies>
</device>
<device name="075-063X106" package="C075-063X106">
<connects>
<connect gate="G$1" pin="1" pad="1"/>
<connect gate="G$1" pin="2" pad="2"/>
</connects>
<technologies>
<technology name=""/>
</technologies>
</device>
<device name="275-154X316" package="C275-154X316">
<connects>
<connect gate="G$1" pin="1" pad="1"/>
<connect gate="G$1" pin="2" pad="2"/>
</connects>
<technologies>
<technology name=""/>
</technologies>
</device>
<device name="275-173X316" package="C275-173X316">
<connects>
<connect gate="G$1" pin="1" pad="1"/>
<connect gate="G$1" pin="2" pad="2"/>
</connects>
<technologies>
<technology name=""/>
</technologies>
</device>
<device name="C0402K" package="C0402K">
<connects>
<connect gate="G$1" pin="1" pad="1"/>
<connect gate="G$1" pin="2" pad="2"/>
</connects>
<technologies>
<technology name=""/>
</technologies>
</device>
<device name="C0603K" package="C0603K">
<connects>
<connect gate="G$1" pin="1" pad="1"/>
<connect gate="G$1" pin="2" pad="2"/>
</connects>
<technologies>
<technology name=""/>
</technologies>
</device>
<device name="C0805K" package="C0805K">
<connects>
<connect gate="G$1" pin="1" pad="1"/>
<connect gate="G$1" pin="2" pad="2"/>
</connects>
<technologies>
<technology name=""/>
</technologies>
</device>
<device name="C1206K" package="C1206K">
<connects>
<connect gate="G$1" pin="1" pad="1"/>
<connect gate="G$1" pin="2" pad="2"/>
</connects>
<technologies>
<technology name=""/>
</technologies>
</device>
<device name="C1210K" package="C1210K">
<connects>
<connect gate="G$1" pin="1" pad="1"/>
<connect gate="G$1" pin="2" pad="2"/>
</connects>
<technologies>
<technology name=""/>
</technologies>
</device>
<device name="C1812K" package="C1812K">
<connects>
<connect gate="G$1" pin="1" pad="1"/>
<connect gate="G$1" pin="2" pad="2"/>
</connects>
<technologies>
<technology name=""/>
</technologies>
</device>
<device name="C1825K" package="C1825K">
<connects>
<connect gate="G$1" pin="1" pad="1"/>
<connect gate="G$1" pin="2" pad="2"/>
</connects>
<technologies>
<technology name=""/>
</technologies>
</device>
<device name="C2220K" package="C2220K">
<connects>
<connect gate="G$1" pin="1" pad="1"/>
<connect gate="G$1" pin="2" pad="2"/>
</connects>
<technologies>
<technology name=""/>
</technologies>
</device>
<device name="C2225K" package="C2225K">
<connects>
<connect gate="G$1" pin="1" pad="1"/>
<connect gate="G$1" pin="2" pad="2"/>
</connects>
<technologies>
<technology name=""/>
</technologies>
</device>
<device name="HPC0201" package="HPC0201">
<connects>
<connect gate="G$1" pin="1" pad="1"/>
<connect gate="G$1" pin="2" pad="2"/>
</connects>
<technologies>
<technology name=""/>
</technologies>
</device>
<device name="C0201" package="C0201">
<connects>
<connect gate="G$1" pin="1" pad="1"/>
<connect gate="G$1" pin="2" pad="2"/>
</connects>
<technologies>
<technology name=""/>
</technologies>
</device>
<device name="C1808" package="C1808">
<connects>
<connect gate="G$1" pin="1" pad="1"/>
<connect gate="G$1" pin="2" pad="2"/>
</connects>
<technologies>
<technology name=""/>
</technologies>
</device>
<device name="C3640" package="C3640">
<connects>
<connect gate="G$1" pin="1" pad="1"/>
<connect gate="G$1" pin="2" pad="2"/>
</connects>
<technologies>
<technology name=""/>
</technologies>
</device>
</devices>
</deviceset>
</devicesets>
</library>
</libraries>
<attributes>
</attributes>
<variantdefs>
</variantdefs>
<classes>
<class number="0" name="default" width="0" drill="0">
</class>
</classes>
<parts>
<part name="X1" library="01-my-con" deviceset="ML6D" device="" value="In"/>
<part name="X4" library="01-my-con" deviceset="ML6D" device="" value="Out"/>
<part name="GND1" library="supply1" deviceset="GND" device=""/>
<part name="GND2" library="supply1" deviceset="GND" device=""/>
<part name="P+1" library="supply1" deviceset="VCC" device=""/>
<part name="P+2" library="supply1" deviceset="VCC" device=""/>
<part name="IC1" library="74xx-eu" deviceset="74*194" device="N" technology="HC"/>
<part name="X2" library="01-my-con" deviceset="ML6C" device="" value="Ctrl"/>
<part name="P+4" library="supply1" deviceset="VCC" device=""/>
<part name="GND4" library="supply1" deviceset="GND" device=""/>
<part name="X3" library="01-my-con" deviceset="ML6D" device="" value="Mode"/>
<part name="GND6" library="supply1" deviceset="GND" device=""/>
<part name="P+5" library="supply1" deviceset="VCC" device=""/>
<part name="FRAME1" library="frames" deviceset="DINA5_L" device=""/>
<part name="H1" library="holes" deviceset="MOUNT-PAD-ROUND" device="3.2"/>
<part name="H2" library="holes" deviceset="MOUNT-PAD-ROUND" device="3.2"/>
<part name="H3" library="holes" deviceset="MOUNT-PAD-ROUND" device="3.2"/>
<part name="H4" library="holes" deviceset="MOUNT-PAD-ROUND" device="3.2"/>
<part name="GND3" library="supply1" deviceset="GND" device=""/>
<part name="C1" library="01-my_rcl" deviceset="C-EU" device="050-025X075" value="100n"/>
<part name="P+6" library="supply1" deviceset="VCC" device=""/>
<part name="GND7" library="supply1" deviceset="GND" device=""/>
<part name="P+7" library="supply1" deviceset="VCC" device=""/>
<part name="JP2" library="jumper" deviceset="JP2E" device="" value="/CLR 4/H"/>
</parts>
<sheets>
<sheet>
<plain>
<text x="147.32" y="66.04" size="1.778" layer="97" font="fixed">S1  S0  Function
 L   L  Save
 L   H  Shift L
 H   L  Shift R
 H   H  Load</text>
<text x="86.36" y="7.62" size="1.27" layer="97" distance="60">This documentation describes Open Hardware and is licensed 
under the CERN OHL v. 1.2. You may redistribute and modify this 
documentation under the terms of the CERN OHL v.1.2. 
(http://ohwr.org/cernohl). This documentation is distributed
WITHOUT ANY EXPRESS OR IMPLIED WARRANTY, 
INCLUDING OF MERCHANTABILITY, SATISFACTORY 
QUALITY AND FITNESS FOR A PARTICULAR PURPOSE. 
Please see the CERN OHL v.1.2 for applicable conditions</text>
<text x="140.97" y="20.32" size="2.1844" layer="94" distance="60">Copyright Oliver Krebs 2016</text>
</plain>
<instances>
<instance part="X1" gate="G$1" x="78.74" y="109.22" rot="MR0"/>
<instance part="X4" gate="G$1" x="152.4" y="109.22"/>
<instance part="GND1" gate="1" x="68.58" y="104.14" rot="R270"/>
<instance part="GND2" gate="1" x="162.56" y="104.14" rot="R90"/>
<instance part="P+1" gate="VCC" x="68.58" y="111.76" rot="R90"/>
<instance part="P+2" gate="VCC" x="162.56" y="111.76" rot="R270"/>
<instance part="IC1" gate="A" x="127" y="101.6"/>
<instance part="X2" gate="G$1" x="78.74" y="86.36" rot="MR0"/>
<instance part="P+4" gate="VCC" x="68.58" y="88.9" rot="R90"/>
<instance part="GND4" gate="1" x="68.58" y="81.28" rot="R270"/>
<instance part="X3" gate="G$1" x="78.74" y="63.5" rot="MR0"/>
<instance part="GND6" gate="1" x="68.58" y="58.42" rot="R270"/>
<instance part="P+5" gate="VCC" x="68.58" y="66.04" rot="R90"/>
<instance part="FRAME1" gate="G$1" x="0" y="0"/>
<instance part="H1" gate="G$1" x="12.7" y="25.4" rot="R90"/>
<instance part="H2" gate="G$1" x="20.32" y="25.4" rot="R90"/>
<instance part="H3" gate="G$1" x="27.94" y="25.4" rot="R90"/>
<instance part="H4" gate="G$1" x="35.56" y="25.4" rot="R90"/>
<instance part="GND3" gate="1" x="35.56" y="15.24"/>
<instance part="C1" gate="G$1" x="139.7" y="93.98"/>
<instance part="P+6" gate="VCC" x="139.7" y="99.06"/>
<instance part="GND7" gate="1" x="139.7" y="86.36"/>
<instance part="P+7" gate="VCC" x="104.14" y="76.2" rot="R90"/>
<instance part="JP2" gate="1" x="114.3" y="78.74" smashed="yes" rot="R270">
<attribute name="NAME" x="111.76" y="72.39" size="1.778" layer="95"/>
<attribute name="VALUE" x="120.015" y="68.58" size="1.778" layer="96" rot="R90"/>
</instance>
</instances>
<busses>
</busses>
<nets>
<net name="GND" class="0">
<segment>
<pinref part="X1" gate="G$1" pin="5"/>
<pinref part="GND1" gate="1" pin="GND"/>
</segment>
<segment>
<pinref part="X4" gate="G$1" pin="5"/>
<pinref part="GND2" gate="1" pin="GND"/>
</segment>
<segment>
<pinref part="X2" gate="G$1" pin="5"/>
<pinref part="GND4" gate="1" pin="GND"/>
</segment>
<segment>
<pinref part="X3" gate="G$1" pin="5"/>
<pinref part="GND6" gate="1" pin="GND"/>
</segment>
<segment>
<pinref part="H1" gate="G$1" pin="MOUNT"/>
<wire x1="12.7" y1="22.86" x2="12.7" y2="20.32" width="0.1524" layer="91"/>
<pinref part="GND3" gate="1" pin="GND"/>
<wire x1="12.7" y1="20.32" x2="20.32" y2="20.32" width="0.1524" layer="91"/>
<wire x1="20.32" y1="20.32" x2="27.94" y2="20.32" width="0.1524" layer="91"/>
<wire x1="27.94" y1="20.32" x2="35.56" y2="20.32" width="0.1524" layer="91"/>
<wire x1="35.56" y1="20.32" x2="35.56" y2="17.78" width="0.1524" layer="91"/>
<pinref part="H4" gate="G$1" pin="MOUNT"/>
<wire x1="35.56" y1="22.86" x2="35.56" y2="20.32" width="0.1524" layer="91"/>
<junction x="35.56" y="20.32"/>
<pinref part="H3" gate="G$1" pin="MOUNT"/>
<wire x1="27.94" y1="22.86" x2="27.94" y2="20.32" width="0.1524" layer="91"/>
<junction x="27.94" y="20.32"/>
<pinref part="H2" gate="G$1" pin="MOUNT"/>
<wire x1="20.32" y1="22.86" x2="20.32" y2="20.32" width="0.1524" layer="91"/>
<junction x="20.32" y="20.32"/>
</segment>
<segment>
<pinref part="C1" gate="G$1" pin="2"/>
<pinref part="GND7" gate="1" pin="GND"/>
</segment>
</net>
<net name="VCC" class="0">
<segment>
<pinref part="X1" gate="G$1" pin="6"/>
<pinref part="P+1" gate="VCC" pin="VCC"/>
</segment>
<segment>
<pinref part="X4" gate="G$1" pin="6"/>
<pinref part="P+2" gate="VCC" pin="VCC"/>
</segment>
<segment>
<pinref part="X2" gate="G$1" pin="6"/>
<pinref part="P+4" gate="VCC" pin="VCC"/>
</segment>
<segment>
<pinref part="X3" gate="G$1" pin="6"/>
<pinref part="P+5" gate="VCC" pin="VCC"/>
</segment>
<segment>
<pinref part="C1" gate="G$1" pin="1"/>
<pinref part="P+6" gate="VCC" pin="VCC"/>
</segment>
<segment>
<pinref part="P+7" gate="VCC" pin="VCC"/>
<pinref part="JP2" gate="1" pin="3"/>
<wire x1="106.68" y1="76.2" x2="111.76" y2="76.2" width="0.1524" layer="91"/>
</segment>
</net>
<net name="N$1" class="0">
<segment>
<pinref part="X1" gate="G$1" pin="1"/>
<pinref part="IC1" gate="A" pin="A"/>
<wire x1="86.36" y1="111.76" x2="114.3" y2="111.76" width="0.1524" layer="91"/>
</segment>
</net>
<net name="N$2" class="0">
<segment>
<pinref part="IC1" gate="A" pin="B"/>
<pinref part="X1" gate="G$1" pin="2"/>
<wire x1="114.3" y1="109.22" x2="86.36" y2="109.22" width="0.1524" layer="91"/>
</segment>
</net>
<net name="N$3" class="0">
<segment>
<pinref part="X1" gate="G$1" pin="3"/>
<wire x1="86.36" y1="106.68" x2="114.3" y2="106.68" width="0.1524" layer="91"/>
<pinref part="IC1" gate="A" pin="C"/>
</segment>
</net>
<net name="N$4" class="0">
<segment>
<pinref part="IC1" gate="A" pin="D"/>
<wire x1="114.3" y1="104.14" x2="86.36" y2="104.14" width="0.1524" layer="91"/>
<pinref part="X1" gate="G$1" pin="4"/>
</segment>
</net>
<net name="N$5" class="0">
<segment>
<pinref part="IC1" gate="A" pin="CLK"/>
<wire x1="86.36" y1="88.9" x2="88.9" y2="88.9" width="0.1524" layer="91"/>
<wire x1="88.9" y1="88.9" x2="88.9" y2="96.52" width="0.1524" layer="91"/>
<wire x1="88.9" y1="96.52" x2="114.3" y2="96.52" width="0.1524" layer="91"/>
<pinref part="X2" gate="G$1" pin="1"/>
</segment>
</net>
<net name="N$7" class="0">
<segment>
<pinref part="IC1" gate="A" pin="QA"/>
<wire x1="139.7" y1="111.76" x2="144.78" y2="111.76" width="0.1524" layer="91"/>
<pinref part="X4" gate="G$1" pin="1"/>
</segment>
</net>
<net name="N$8" class="0">
<segment>
<pinref part="X4" gate="G$1" pin="2"/>
<wire x1="144.78" y1="109.22" x2="139.7" y2="109.22" width="0.1524" layer="91"/>
<pinref part="IC1" gate="A" pin="QB"/>
</segment>
</net>
<net name="N$9" class="0">
<segment>
<pinref part="IC1" gate="A" pin="QC"/>
<wire x1="139.7" y1="106.68" x2="144.78" y2="106.68" width="0.1524" layer="91"/>
<pinref part="X4" gate="G$1" pin="3"/>
</segment>
</net>
<net name="N$10" class="0">
<segment>
<pinref part="IC1" gate="A" pin="QD"/>
<pinref part="X4" gate="G$1" pin="4"/>
<wire x1="139.7" y1="104.14" x2="144.78" y2="104.14" width="0.1524" layer="91"/>
</segment>
</net>
<net name="N$11" class="0">
<segment>
<pinref part="X3" gate="G$1" pin="2"/>
<wire x1="93.98" y1="63.5" x2="86.36" y2="63.5" width="0.1524" layer="91"/>
<wire x1="93.98" y1="63.5" x2="93.98" y2="93.98" width="0.1524" layer="91"/>
<pinref part="IC1" gate="A" pin="S0"/>
<wire x1="93.98" y1="93.98" x2="114.3" y2="93.98" width="0.1524" layer="91"/>
</segment>
</net>
<net name="N$6" class="0">
<segment>
<pinref part="IC1" gate="A" pin="CLR"/>
<wire x1="114.3" y1="88.9" x2="109.22" y2="88.9" width="0.1524" layer="91"/>
<pinref part="JP2" gate="1" pin="2"/>
<wire x1="111.76" y1="78.74" x2="109.22" y2="78.74" width="0.1524" layer="91"/>
<wire x1="109.22" y1="78.74" x2="109.22" y2="88.9" width="0.1524" layer="91"/>
</segment>
</net>
<net name="N$15" class="0">
<segment>
<pinref part="JP2" gate="1" pin="1"/>
<pinref part="X2" gate="G$1" pin="4"/>
<wire x1="111.76" y1="81.28" x2="86.36" y2="81.28" width="0.1524" layer="91"/>
</segment>
</net>
<net name="N$16" class="0">
<segment>
<pinref part="X3" gate="G$1" pin="3"/>
<wire x1="86.36" y1="60.96" x2="96.52" y2="60.96" width="0.1524" layer="91"/>
<wire x1="96.52" y1="60.96" x2="96.52" y2="91.44" width="0.1524" layer="91"/>
<pinref part="IC1" gate="A" pin="S1"/>
<wire x1="96.52" y1="91.44" x2="114.3" y2="91.44" width="0.1524" layer="91"/>
</segment>
</net>
<net name="N$12" class="0">
<segment>
<pinref part="X3" gate="G$1" pin="4"/>
<wire x1="99.06" y1="58.42" x2="86.36" y2="58.42" width="0.1524" layer="91"/>
<wire x1="99.06" y1="58.42" x2="99.06" y2="114.3" width="0.1524" layer="91"/>
<pinref part="IC1" gate="A" pin="SR"/>
<wire x1="99.06" y1="114.3" x2="114.3" y2="114.3" width="0.1524" layer="91"/>
</segment>
</net>
<net name="N$17" class="0">
<segment>
<pinref part="X3" gate="G$1" pin="1"/>
<wire x1="86.36" y1="66.04" x2="91.44" y2="66.04" width="0.1524" layer="91"/>
<wire x1="91.44" y1="66.04" x2="91.44" y2="101.6" width="0.1524" layer="91"/>
<pinref part="IC1" gate="A" pin="SL"/>
<wire x1="91.44" y1="101.6" x2="114.3" y2="101.6" width="0.1524" layer="91"/>
</segment>
</net>
</nets>
</sheet>
</sheets>
</schematic>
</drawing>
<compatibility>
<note version="6.3" minversion="6.2.2" severity="warning">
Since Version 6.2.2 text objects can contain more than one line,
which will not be processed correctly with this version.
</note>
</compatibility>
</eagle>
